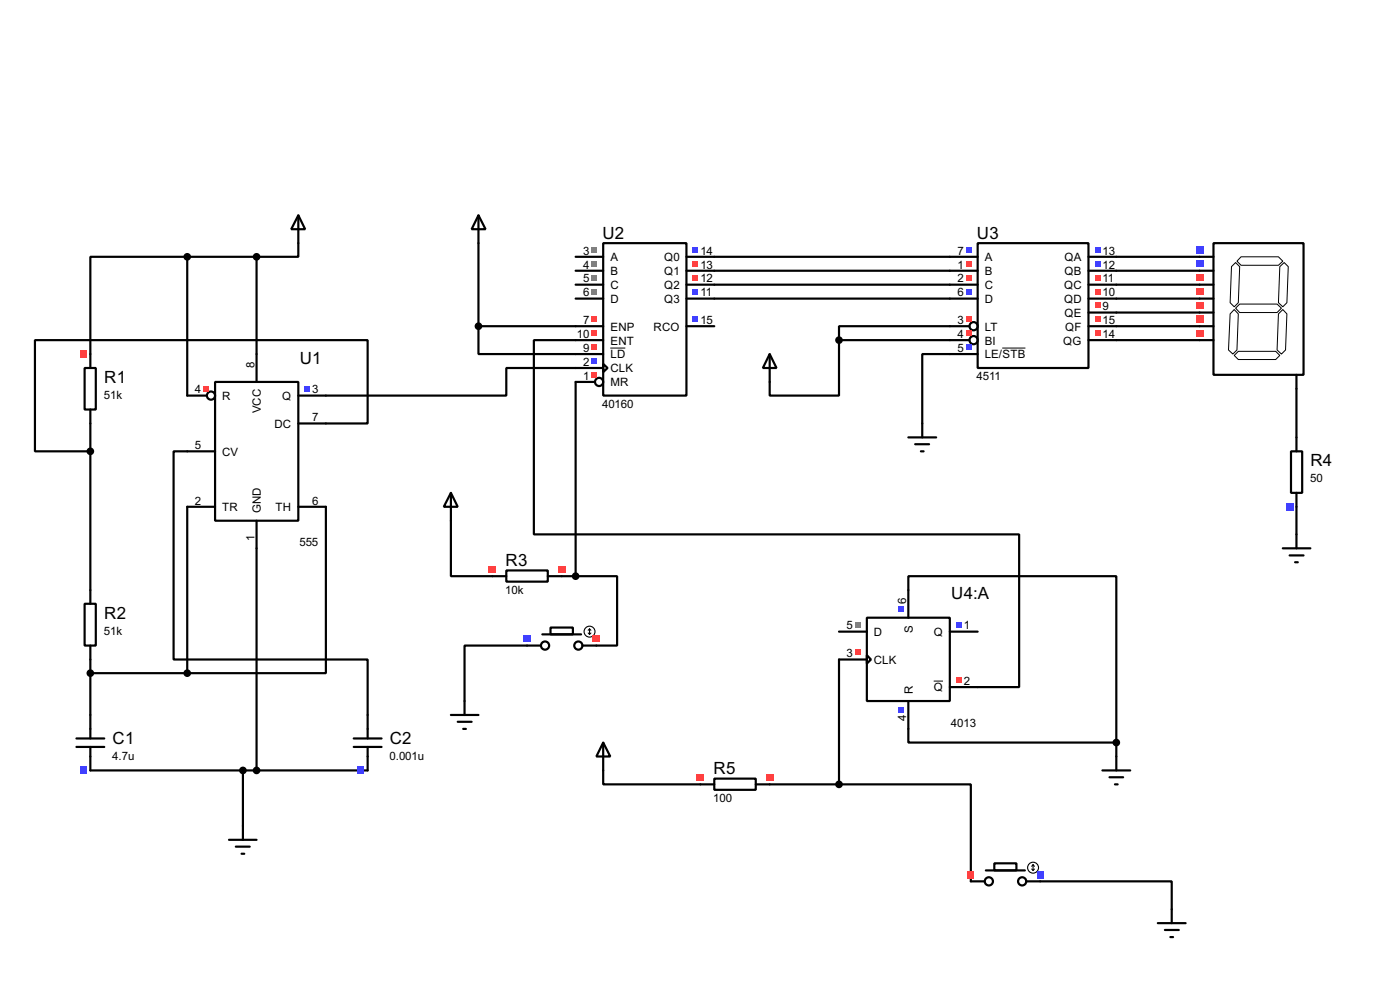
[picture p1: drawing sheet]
<svg xmlns="http://www.w3.org/2000/svg" width="256mm" height="180mm" viewBox="0 0 256 180" stroke-linecap="round" stroke-linejoin="round" font-family="sans-serif">
<g fill="none" stroke="#000" stroke-width=".4">
<path d="M34.3 47h-17.7v17.8M34.3 47h12.7M34.3 47v25.4h3.6M47 47v22.9M54.7 44.5v2.5h-7.7M87.7 59.7v5.1h17.8M87.7 44.5v15.2M87.7 59.7h17.8M130.9 47h43.1M130.9 49.6h43.1M130.9 52.1h43.1M130.9 54.7h43.1"/>
<path d="M174 59.7h-20.3v2.6M204.5 47h15.3M204.5 59.7h15.3M204.5 49.6h15.3M204.5 52.1h15.3M204.5 54.7h15.3M204.5 57.2h15.3M16.6 77.5v30.5M39.4 69.9h15.3v25.4h-15.3zM54.7 77.5h12.7v-15.2h-61v20.3h10.2M105.5 67.4h-12.7v5h-38.1M105.5 62.3h-7.7v35.5h88.9v28h-7.6"/>
<path d="M105.5 69.9v35.6M153.7 62.3v10.1h-12.7v-2.5M153.7 62.3h20.3M174 64.8h-5v12.7M204.5 62.3h15.3M237.5 71.2v8.9M39.4 82.6h-7.6v38.1h35.6v10.2M39.4 92.8h-5.1v30.4M47 95.3v45.7M54.7 92.8h5v30.4h-25.4M82.6 95.3v10.2h7.6M237.5 92.8v5"/>
<path d="M96.6 118.2h-11.5v10.1M102.9 105.5h2.6M105.5 105.5h7.6v12.7h-3.8M166.4 108v-2.5h38.1v30.4M16.6 120.7v10.2M16.6 123.2h17.7M153.7 120.7v22.9M166.4 133.4v2.5h38.1M204.5 135.9v2.6M16.6 141h50.8M44.5 141v10.2M110.5 141v2.6h17.8"/>
<path d="M141 143.6h12.7M153.7 143.6h24.2v17.7M190.6 161.3h24.1v5.1"/>
<circle cx="38.6" cy="72.4" r=".75"/>
</g>
<path d="M37.3 70.7h1v1h-1z" fill="#ff4040"/>
<path d="M55.8 70.7h1v1h-1z" fill="#4040ff"/>
<g fill="none" stroke="#000" stroke-width=".4">
<path d="M105.5 47h5M105.5 49.6h5M105.5 52.1h5M105.5 54.7h5M105.5 59.7h5M110.5 44.5h15.3v27.9h-15.3zM125.8 47h5.1M125.8 49.6h5.1M125.8 52.1h5.1M125.8 54.7h5.1M125.8 59.7h5.1M105.5 62.3h5"/>
<path d="M105.5 64.8h5M105.5 67.4h5M105.5 69.9h3.5M110.5 66.6l.8 .8-.8 .7z"/>
<circle cx="109.7" cy="69.9" r=".75"/>
</g>
<path d="M111.8 63.7h2.8" fill="none" stroke="#000" stroke-width=".18"/>
<g fill="#808080">
<path d="M108.4 45.3h1v1h-1z"/>
<path d="M108.4 47.8h1v1h-1z"/>
<path d="M108.4 50.3h1v1.1h-1z"/>
<path d="M108.4 52.9h1v1h-1z"/>
</g>
<g fill="#ff4040">
<path d="M108.4 58h1v1h-1z"/>
<path d="M108.4 60.5h1v1h-1z"/>
<path d="M108.4 63h1v1.1h-1z"/>
</g>
<path d="M108.4 65.6h1v1h-1z" fill="#4040ff"/>
<path d="M108.4 68.1h1v1h-1z" fill="#ff4040"/>
<path d="M126.9 45.3h1v1h-1z" fill="#4040ff"/>
<g fill="#ff4040">
<path d="M126.9 47.8h1v1h-1z"/>
<path d="M126.9 50.3h1v1.1h-1z"/>
</g>
<g fill="#4040ff">
<path d="M126.9 52.9h1v1h-1z"/>
<path d="M126.9 58h1v1h-1z"/>
</g>
<g fill="none" stroke="#000" stroke-width=".4">
<path d="M174 47h5.1M174 49.6h5.1M174 52.1h5.1M174 54.7h5.1M174 59.7h3.6M179.1 44.5h20.3v22.9h-20.3zM199.4 47h5.1M199.4 49.6h5.1M199.4 52.1h5.1M199.4 54.7h5.1M199.4 59.7h5.1M199.4 57.2h5.1"/>
<path d="M174 62.3h3.6M174 64.8h5.1M199.4 62.3h5.1"/>
<circle cx="178.3" cy="59.7" r=".75"/>
<circle cx="178.3" cy="62.3" r=".75"/>
</g>
<path d="M183.6 63.7h4.3" fill="none" stroke="#000" stroke-width=".18"/>
<path d="M177 45.3h1v1h-1z" fill="#4040ff"/>
<g fill="#ff4040">
<path d="M177 47.8h1v1h-1z"/>
<path d="M177 50.3h1v1.1h-1z"/>
</g>
<path d="M177 52.9h1v1h-1z" fill="#4040ff"/>
<g fill="#ff4040">
<path d="M177 58h1v1h-1z"/>
<path d="M177 60.5h1v1h-1z"/>
</g>
<g fill="#4040ff">
<path d="M177 63h1v1.1h-1z"/>
<path d="M200.6 45.3h1v1h-1z"/>
<path d="M200.6 47.8h1v1h-1z"/>
</g>
<g fill="#ff4040">
<path d="M200.6 50.3h1v1.1h-1z"/>
<path d="M200.6 52.9h1v1h-1z"/>
<path d="M200.6 55.4h1v1h-1z"/>
<path d="M200.6 58h1v1h-1z"/>
<path d="M200.6 60.5h1v1h-1z"/>
</g>
<path d="M153.7 115.6h5.1M158.8 113.1h15.2v15.2h-15.2zM158.8 119.9l.8 .8-.8 .8zM166.4 108v5.1M174 115.6h5.1M153.7 120.7h5.1M166.4 128.3v5.1M174 125.8h5.1" fill="none" stroke="#000" stroke-width=".4"/>
<path d="M171.1 124.7h1.7" fill="none" stroke="#000" stroke-width=".18"/>
<path d="M156.6 113.8h1.1v1.1h-1.1z" fill="#808080"/>
<path d="M175.2 113.8h1v1.1h-1z" fill="#4040ff"/>
<g fill="#ff4040">
<path d="M156.6 118.9h1.1v1h-1.1z"/>
<path d="M175.2 124h1v1h-1z"/>
</g>
<g fill="#4040ff">
<path d="M164.6 129.5h1.1v1h-1.1z"/>
<path d="M164.6 110.9h1.1v1h-1.1z"/>
</g>
<path d="M219.8 47h2.5M219.8 49.6h2.5M219.8 52.1h2.5M219.8 54.7h2.5M219.8 57.2h2.5M219.8 59.7h2.5M222.3 44.5h16.5v24.1h-16.5zM219.8 62.3h2.5M237.5 68.6v2.6" fill="none" stroke="#000" stroke-width=".4"/>
<path d="M225.6 48.8l.8-.7 .7 .7-.2 6.6-.8 .8-.7-.8zM226.1 56.7l.8 .8-.3 6.6-.7 .7-.8-.7 .3-6.6zM226.4 56.4l.7-.7h6.9l.8 .7-.8 .8h-6.9zM227.4 47h6.8l.8 .8-.8 .8h-6.8l-.8-.8zM234.2 57.5l.8-.8 .8 .8-.3 6.6-.7 .7-.8-.7zM234.5 48.8l.8-.7 .7 .7-.2 6.6-.8 .8-.8-.8zM226.1 65.1l.8-.8h6.8l.8 .8-.8 .7h-6.8z" fill="none" stroke="#000" stroke-width=".18"/>
<g fill="#4040ff">
<path d="M219.1 45.1h1.3v1.3h-1.3z"/>
<path d="M219.1 47.7h1.3v1.2h-1.3z"/>
</g>
<g fill="#ff4040">
<path d="M219.1 50.2h1.3v1.3h-1.3z"/>
<path d="M219.1 52.8h1.3v1.2h-1.3z"/>
<path d="M219.1 55.3h1.3v1.3h-1.3z"/>
<path d="M219.1 57.8h1.3v1.3h-1.3z"/>
<path d="M219.1 60.4h1.3v1.2h-1.3z"/>
</g>
<g fill="none" stroke="#000" stroke-width=".4">
<path d="M54.7 39.4l1.2 2.6h-2.5zM54.7 39.4v5.1M87.7 39.4l1.3 2.6h-2.6zM87.7 39.4v5.1M141 64.8l1.3 2.6h-2.5zM141 64.8v5.1M169 77.5v2.6M82.6 90.2l1.3 2.6h-2.6zM82.6 90.2v5.1M166.4 80.1h5.1M167.7 81.3h2.5M168.7 82.6h.5"/>
<path d="M237.5 97.8v2.6M15.5 110.5h2.1v7.7h-2.1zM16.6 108v2.5M16.6 118.2v2.5M90.2 105.5h2.6M92.8 104.4h7.6v2.1h-7.6zM100.4 105.5h2.5M235 100.4h5.1M236.3 101.7h2.5M237.3 102.9h.5M110.5 135.9l1.3 2.6h-2.5zM110.5 135.9v5.1"/>
<path d="M204.5 138.5v2.5M42 153.7h5M43.2 155h2.6M44.3 156.3h.5M44.5 151.2v2.5M202 141h5.1M203.3 142.3h2.5M204.3 143.6h.5M212.1 169h5.1M213.4 170.2h2.6M214.4 171.5h.5M214.7 166.4v2.6"/>
</g>
<g fill="#ff4040">
<path d="M89.6 103.6h1.3v1.2h-1.3z"/>
<path d="M102.3 103.6h1.3v1.2h-1.3z"/>
</g>
<path d="M236.5 82.6h2.1v7.6h-2.1zM237.5 80.1v2.5M237.5 90.2v2.6" fill="none" stroke="#000" stroke-width=".4"/>
<path d="M235.6 92.1h1.3v1.3h-1.3z" fill="#4040ff"/>
<path d="M128.3 143.6h2.6M130.9 142.5h7.6v2.1h-7.6zM138.5 143.6h2.5" fill="none" stroke="#000" stroke-width=".4"/>
<g fill="#ff4040">
<path d="M127.7 141.7h1.3v1.2h-1.3z"/>
<path d="M140.4 141.7h1.3v1.2h-1.3z"/>
</g>
<path d="M15.5 67.4h2.1v7.6h-2.1zM16.6 64.8v2.6M16.6 75v2.5" fill="none" stroke="#000" stroke-width=".4"/>
<path d="M14.7 64.2h1.2v1.3h-1.2z" fill="#ff4040"/>
<path d="M14 135.2h5.1M14 136.7h5.1M16.6 130.9v4.3M16.6 136.7v4.3" fill="none" stroke="#000" stroke-width=".4"/>
<path d="M14.7 140.4h1.2v1.3h-1.2z" fill="#4040ff"/>
<path d="M64.8 135.2h5.1M64.8 136.7h5.1M67.4 130.9v4.3M67.4 136.7v4.3" fill="none" stroke="#000" stroke-width=".4"/>
<path d="M65.5 140.4h1.2v1.3h-1.2z" fill="#4040ff"/>
<g fill="#000" stroke="#000" stroke-width=".4">
<circle cx="34.3" cy="47" r=".5"/>
<circle cx="47" cy="47" r=".5"/>
<circle cx="16.5" cy="82.6" r=".5"/>
<circle cx="16.5" cy="123.2" r=".5"/>
<circle cx="34.3" cy="123.2" r=".5"/>
<circle cx="44.5" cy="141" r=".5"/>
<circle cx="47" cy="141" r=".5"/>
</g>
<g fill="none" stroke="#000" stroke-width=".4">
<path d="M96.6 118.2h2.5M99.4 116.1h7.1M100.9 114.9h4.1v1.2h-4.1zM106.7 118.2h2.6"/>
<circle cx="99.8" cy="118.2" r=".75"/>
<circle cx="105.9" cy="118.2" r=".75"/>
</g>
<g fill="none" stroke="#000" stroke-width=".2">
<path d="M107.8 115.9l.2 .2M108 115.1v1M108 115.1l-.2 .3M108 115.1l.3 .3M108.3 115.9l-.3 .2"/>
<circle cx="108" cy="115.6" r="1"/>
</g>
<path d="M95.9 116.3h1.3v1.2h-1.3z" fill="#4040ff"/>
<path d="M108.6 116.3h1.3v1.2h-1.3z" fill="#ff4040"/>
<g fill="none" stroke="#000" stroke-width=".4">
<path d="M180.6 159.3h7.2M182.2 158h4v1.3h-4zM177.9 161.3h2.5M188 161.3h2.6"/>
<circle cx="181.1" cy="161.3" r=".75"/>
<circle cx="187.2" cy="161.3" r=".75"/>
</g>
<g fill="none" stroke="#000" stroke-width=".2">
<path d="M189 159.1l.3 .2M189.3 158.3v1M189.3 158.3l-.3 .3M189.3 158.3l.2 .3M189.5 159.1l-.2 .2"/>
<circle cx="189.2" cy="158.8" r="1"/>
</g>
<path d="M177.2 159.4h1.3v1.3h-1.3z" fill="#ff4040"/>
<path d="M189.9 159.4h1.3v1.3h-1.3z" fill="#4040ff"/>
<g fill="#000" stroke="#000" stroke-width=".4">
<circle cx="87.6" cy="59.7" r=".5"/>
<circle cx="153.7" cy="62.3" r=".5"/>
<circle cx="105.4" cy="105.5" r=".5"/>
<circle cx="204.5" cy="135.9" r=".5"/>
<circle cx="153.7" cy="143.6" r=".5"/>
</g>
<path d="M82.6 130.9h5.1M83.9 132.1h2.5M84.9 133.4h.5M85.1 128.3v2.6" fill="none" stroke="#000" stroke-width=".4"/>
<g font-size="3.5">
<text x="110.4" y="43.7">U2</text>
<text x="179" y="43.7">U3</text>
<text x="19.1" y="70.1">R1</text>
<text x="54.9" y="66.6">U1</text>
<text x="240.1" y="85.3">R4</text>
<text x="92.6" y="103.6">R3</text>
<text x="19.1" y="113.2">R2</text>
<text x="174.3" y="109.7">U4:A</text>
<text x="20.6" y="136.1">C1</text>
<text x="71.4" y="136.1">C2</text>
<text x="130.7" y="141.7">R5</text>
</g>
<g font-size="2.4">
<text x="106.9" y="46.6">3</text>
<text x="111.8" y="47.8">A</text>
<text x="121.7" y="47.8">Q0</text>
<text x="128.3" y="46.6">14</text>
<text x="175.4" y="46.6">7</text>
<text x="180.4" y="47.8">A</text>
<text x="195" y="47.8">QA</text>
<text x="202" y="46.6">13</text>
<text x="106.9" y="49.2">4</text>
<text x="106.9" y="51.7">5</text>
<text x="111.8" y="50.4">B</text>
<text x="111.8" y="52.9">C</text>
<text x="121.7" y="50.4">Q1</text>
<text x="121.7" y="52.9">Q2</text>
<text x="128.3" y="49.2">13</text>
<text x="128.3" y="51.7">12</text>
<text x="175.4" y="49.2">1</text>
<text x="175.4" y="51.7">2</text>
<text x="180.4" y="50.4">B</text>
<text x="180.4" y="52.9">C</text>
<text x="194.9" y="52.9">QC</text>
<text x="195" y="50.4">QB</text>
<text x="202" y="49.2">12</text>
<text x="202" y="51.7">11</text>
<text x="106.9" y="54.3">6</text>
<text x="106.9" y="59.3">7</text>
<text x="111.8" y="55.4">D</text>
<text x="121.7" y="55.4">Q3</text>
<text x="128.3" y="54.3">11</text>
<text x="128.3" y="59.3">15</text>
<text x="175.4" y="54.3">6</text>
<text x="175.4" y="59.3">3</text>
<text x="180.4" y="55.4">D</text>
<text x="194.9" y="55.4">QD</text>
<text x="195" y="58">QE</text>
<text x="202" y="54.3">10</text>
<text x="202" y="56.8">9</text>
<text x="202" y="59.3">15</text>
<text x="105.7" y="61.9">10</text>
<text x="106.9" y="64.4">9</text>
<text x="111.8" y="60.5">ENP</text>
<text x="111.8" y="63.1">ENT</text>
<text x="111.8" y="65.6">LD</text>
<text x="119.7" y="60.5">RCO</text>
<text x="175.4" y="61.9">4</text>
<text x="175.4" y="64.4">5</text>
<text x="180.4" y="60.5">LT</text>
<text x="180.4" y="63.1">BI</text>
<text x="180.4" y="65.6">LE/STB</text>
<text x="194.8" y="63.1">QG</text>
<text x="195.1" y="60.5">QF</text>
<text x="202" y="61.9">14</text>
<text x="35.7" y="72">4</text>
<text x="46.6" y="67.4" transform="rotate(-90 46.6 67.4)">8</text>
<text x="57.2" y="72">3</text>
<text x="106.9" y="67">2</text>
<text x="106.9" y="69.5">1</text>
<text x="111.8" y="68.1">CLK</text>
<text x="111.8" y="70.7">MR</text>
<text x="178.9" y="69.5">4511</text>
<text x="19.1" y="73">51k</text>
<text x="40.7" y="73.2">R</text>
<text x="47.8" y="75.7" transform="rotate(-90 47.8 75.7)">VCC</text>
<text x="51.7" y="73.2">Q</text>
<text x="57.2" y="77.1">7</text>
<text x="110.3" y="74.6">40160</text>
<text x="35.7" y="82.2">5</text>
<text x="40.7" y="83.4">CV</text>
<text x="50.3" y="78.3">DC</text>
<text x="240" y="88.2">50</text>
<text x="35.7" y="92.4">2</text>
<text x="40.7" y="93.6">TR</text>
<text x="47.8" y="94" transform="rotate(-90 47.8 94)">GND</text>
<text x="50.5" y="93.6">TH</text>
<text x="57.2" y="92.4">6</text>
<text x="46.6" y="99" transform="rotate(-90 46.6 99)">1</text>
<text x="54.9" y="100">555</text>
<text x="92.6" y="108.7">10k</text>
<text x="166" y="110.5" transform="rotate(-90 166 110.5)">6</text>
<text x="19.1" y="116.2">51k</text>
<text x="155.1" y="115.2">5</text>
<text x="160.1" y="116.4">D</text>
<text x="167.2" y="115.8" transform="rotate(-90 167.2 115.8)">S</text>
<text x="171.1" y="116.4">Q</text>
<text x="176.6" y="115.2">1</text>
<text x="155.1" y="120.3">3</text>
<text x="160.1" y="121.5">CLK</text>
<text x="176.6" y="125.4">2</text>
<text x="166" y="132" transform="rotate(-90 166 132)">4</text>
<text x="167.2" y="127" transform="rotate(-90 167.2 127)">R</text>
<text x="171.1" y="126.6">Q</text>
<text x="174.2" y="133.1">4013</text>
<text x="20.6" y="139">4.7u</text>
<text x="71.4" y="139">0.001u</text>
<text x="130.7" y="146.8">100</text>
</g>
</svg>
